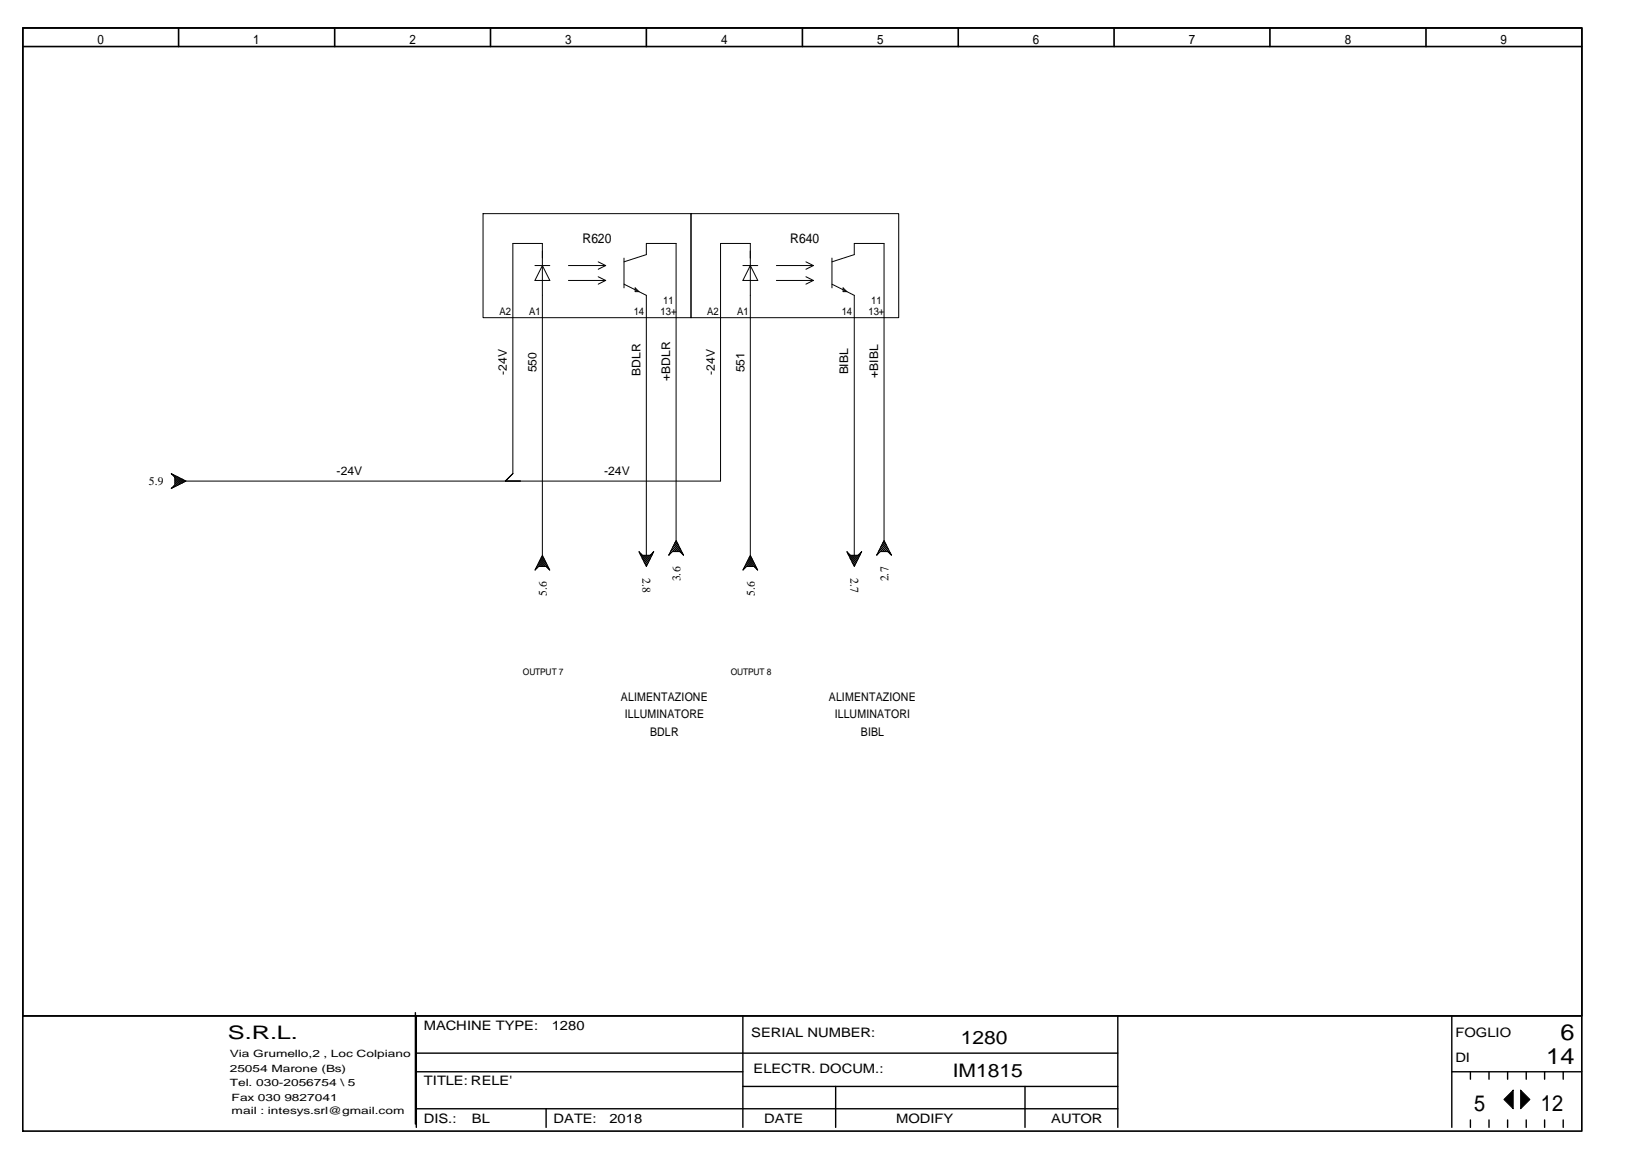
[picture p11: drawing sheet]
<svg xmlns="http://www.w3.org/2000/svg" width="297mm" height="210mm" viewBox="0 0 297 210" stroke-linecap="round" stroke-linejoin="round" font-family="sans-serif">
<g fill="none" stroke="#000" stroke-width=".25">
<path d="M4.1 184.8h283.8M75.6 184.2v20.3M75.8 184.8v20.3M75.8 191.6h127.7M75.8 194.9h59.4M135.2 184.8v20.3M135.2 197.6h68.3M152.1 197.6v7.5M186.6 197.6v7.5M203.5 184.8v20.3M264.2 194.9h23.7M264.2 184.8v20.3"/>
<path d="M267.6 194.9v1.4M271 194.9v1.4M274.4 194.9v1.4M277.8 194.9v1.4M281.1 194.9v1.4M284.5 194.9v1.4M75.8 201.7h127.7M99.4 201.7v3.4M267.6 203.7v1.4M271 203.7v1.4M274.4 203.7v1.4M277.8 203.7v1.4"/>
<path d="M281.1 203.7v1.4M284.5 203.7v1.4"/>
</g>
<path d="M273.7 200l1.7-1.7v3.4zM276.8 198.3l1.7 1.7-1.7 1.7z" fill="#000"/>
<g fill="none" stroke="#000" stroke-width=".18">
<path d="M87.9 38.9h37.9v18.9h-37.9zM125.8 38.9h37.8v18.9h-37.8zM97.4 48.3h2.7M98.7 48.3l1.4 2.7h-2.7zM103.5 48.3h6.7M103.5 51h6.7M108.9 47.6l1.3 .7M108.9 50.3l1.3 .7M110.2 48.3l-1.3 .7M110.2 51l-1.3 .7M113.6 47.6l4-1.3v-2h5.5v54M113.6 51.7l4 2v47.3"/>
<path d="M113.6 46.9v5.5M115.6 52.4l.7 .6h-.7zM135.2 48.3h2.7M136.6 48.3l1.3 2.7h-2.7zM141.3 48.3h6.7M141.3 51h6.7M146.7 47.6l1.3 .7M146.7 50.3l1.3 .7M148 48.3l-1.3 .7M148 51l-1.3 .7M151.4 47.6l4.1-1.3v-2h5.4v54M151.4 51.7l4.1 2v47.3"/>
<path d="M151.4 46.9v5.5M153.5 52.4l.6 .6h-.6zM31.2 86.1l2.7 1.4-2.7 1.4 .6-.7v-1.4zM31.3 88.7v.1M31.3 86.2v.1M31.5 86.4h.1l1.5 1.5 .5-.5M31.7 88.3l.1 .2M31.8 87.2l.5-.5 1.1 1.1M31.8 86.5l-.1 .2M31.8 87l1 1M31.8 87.4l.8 .7M31.8 88.1l.3 .3"/>
<path d="M32.1 86.6l-.3 .3M32.6 86.9l-.8 .7M32.8 87l-1 1M33.4 87.2l-1.1 1.1-.5-.5M33.6 87.6l-.5-.5-1.5 1.5h-.1M33.9 87.5h97.2v-43.2h5.5v56.7M92 87.5l1.3-1.4v-41.8h5.4v56.7M122.4 99.6l.8 .7 .6-.6M122.6 99.4l1 .9 .3-.3M122.7 99.1l1.5 1.5M122.9 98.6l.5 .5M123.1 98.3l1.3 2.7-.7-.7h-1.3l-.7 .7z"/>
<path d="M123.1 98.5l-.3 .3 1 1.1M123.3 98.7l-.9 .8M123.4 99l-1.4 1.3M123.5 99.2l-1.1 1.1-.2-.2M123.7 99.5l-.9 .8-.5-.4M160.3 99.6l.7 .7 .6-.6M160.4 99.4l1 .9 .3-.3M160.5 99.1l1.5 1.5M160.8 98.6l.5 .5M160.9 98.3l1.4 2.7-.7-.7h-1.4l-.6 .7zM160.9 98.5l-.2 .3 1 1.1M161.1 98.7l-.8 .8"/>
<path d="M161.2 99l-1.3 1.3M161.3 99.2l-1.1 1.1-.2-.2M161.5 99.5l-.9 .8-.5-.4M97.4 103.5l.1 .1M97.6 103.3l.1 .1M97.7 103l.2 .2M98.1 102.3l.7 .7 .6-.6M98.2 102l1 1 .4-.3M98.3 101.8l1.6 1.5M98.5 101.5l1 1M98.6 101.3l.5 .5M98.7 101l1.4 2.7-.7-.7h-1.4l-.6 .7z"/>
<path d="M98.8 101.2l-.3 .3M98.9 101.4l-.8 .8M99.1 101.7l-1.4 1.3M99.2 101.9l-1.1 1.1-.3-.2M99.3 102.2l-.8 .8-.5-.5M99.7 103l-.2 .2M99.8 103.2l-.1 .1M99.9 103.5h.1M116.3 100.3l.7 .7h1.3l.7-.7-1.4 2.7zM116.4 100.5h.1M116.6 100.7l-.1 .1 1.5 1.5-.5 .5M116.8 100.8l-.2 .2"/>
<path d="M117 101l-.2 .3M117.1 101l1 1M117.4 101l-.5 .5 1 1M117.5 101l.8 .8M117.8 101l-.8 .8M117.9 101l.5 .5-1 1M118.1 101l-1 1M118.3 101l.2 .3M118.5 100.8l.2 .2M118.7 100.7l.1 .1-1.5 1.5 .5 .5M118.9 100.5h.1M121.8 100.9h.1"/>
<path d="M121.9 100.6l.1 .1M122 100.4l.2 .1M124 100.2l-.2 .3M124.2 100.5l-.2 .1M124.3 100.8h-.1M135.3 103.5v.1M135.4 103.3l.1 .1M135.5 103l.2 .2M135.9 102.3l.8 .7 .6-.6M136.1 102l1 1 .3-.3M136.2 101.8l1.5 1.5M136.3 101.5l1 1"/>
<path d="M136.4 101.3l.5 .5M136.6 101l1.3 2.7-.7-.7h-1.3l-.7 .7zM136.6 101.2l-.2 .3M136.8 101.4l-.8 .8M136.9 101.7l-1.3 1.3M137 101.9l-1.1 1.1-.2-.2M137.2 102.2l-.9 .8-.5-.5M137.5 103l-.2 .2M137.7 103.2l-.2 .1M137.8 103.5h-.1M154.1 100.3l.7 .7h1.4l.6-.7-1.3 2.7zM154.3 100.5h-.1"/>
<path d="M154.4 100.7l-.1 .1 1.6 1.5-.5 .5M154.6 100.8l-.1 .2M154.9 101l-.3 .3M155 101l1 1M155.2 101l-.5 .5 1 1M155.4 101l.7 .8M155.6 101l-.7 .8M155.7 101l.5 .5-1 1M156 101l-1 1M156.1 101l.3 .3M156.3 100.8l.2 .2M156.5 100.7l.1 .1-1.5 1.5 .5 .5"/>
<path d="M156.7 100.5h.1M159.6 100.9h.1M159.8 100.6v.1M159.9 100.4l.1 .1M161.9 100.2l-.2 .3M162 100.5l-.1 .1M162.1 100.8h-.1M273.7 200l1.7-1.7v3.4zM276.8 198.3l1.7 1.7-1.7 1.7z"/>
</g>
<path d="M4.1 5.1h283.8v200.6h-283.8zM4.1 5.1h283.8v179.7h-283.8zM4.1 8.5h283.8M32.5 5.1v3.4M60.9 5.1v3.4M89.3 5.1v3.4M117.6 5.1v3.4M146 5.1v3.4M174.4 5.1v3.4M202.8 5.1v3.4M231.1 5.1v3.4M259.5 5.1v3.4" fill="none" stroke="#000" stroke-width=".3"/>
<g font-size="4.1">
<text x="284" y="189.2">6</text>
<text x="281.4" y="193.6">14</text>
<text x="268.3" y="202">5</text>
<text x="280.5" y="202">12</text>
</g>
<g font-size="3.4">
<text x="41.5" y="188.9">S.R.L.</text>
<text x="174.9" y="189.9">1280</text>
<text x="173.4" y="196">IM1815</text>
</g>
<g font-size="2.4">
<text x="17.7" y="8">0</text>
<text x="46.1" y="8">1</text>
<text x="74.5" y="8">2</text>
<text x="102.9" y="8">3</text>
<text x="131.2" y="8">4</text>
<text x="159.6" y="8">5</text>
<text x="188" y="8">6</text>
<text x="216.4" y="8">7</text>
<text x="244.8" y="8">8</text>
<text x="273.1" y="8">9</text>
<text x="106" y="44.2">R620</text>
<text x="143.8" y="44.2">R640</text>
<text x="77.1" y="187.3">MACHINE TYPE:</text>
<text x="100.4" y="187.3">1280</text>
<text x="136.7" y="188.7">SERIAL NUMBER:</text>
<text x="264.9" y="188.7">FOGLIO</text>
<text x="77.1" y="197.4">TITLE: RELE'</text>
<text x="137.2" y="195.1">ELECTR. DOCUM.:</text>
<text x="264.9" y="193.1">DI</text>
<text x="77.1" y="204.2">DIS.:</text>
<text x="85.9" y="204.2">BL</text>
<text x="100.8" y="204.2">DATE:</text>
<text x="110.9" y="204.2">2018</text>
<text x="139.1" y="204.2">DATE</text>
<text x="163.1" y="204.2">MODIFY</text>
<text x="191.3" y="204.2">AUTOR</text>
</g>
<g font-size="2.2">
<text x="92.2" y="68.2" transform="rotate(-90 92.2 68.2)">-24V</text>
<text x="97.7" y="67.7" transform="rotate(-90 97.7 67.7)">550</text>
<text x="116.6" y="68.4" transform="rotate(-90 116.6 68.4)">BDLR</text>
<text x="122" y="69.3" transform="rotate(-90 122 69.3)">+BDLR</text>
<text x="130.1" y="68.2" transform="rotate(-90 130.1 68.2)">-24V</text>
<text x="135.5" y="67.7" transform="rotate(-90 135.5 67.7)">551</text>
<text x="154.4" y="68.1" transform="rotate(-90 154.4 68.1)">BIBL</text>
<text x="159.8" y="68.7" transform="rotate(-90 159.8 68.7)">+BIBL</text>
<text x="27.1" y="88.2">5.9</text>
<text x="61.3" y="86.4">-24V</text>
<text x="109.9" y="86.4">-24V</text>
<text x="117" y="105.1" transform="rotate(90 117 105.1)">2.8</text>
<text x="123.9" y="105.7" transform="rotate(-90 123.9 105.7)">3.6</text>
<text x="154.8" y="105.1" transform="rotate(90 154.8 105.1)">2.7</text>
<text x="161.7" y="105.7" transform="rotate(-90 161.7 105.7)">2.7</text>
<text x="99.5" y="108.5" transform="rotate(-90 99.5 108.5)">5.6</text>
<text x="137.4" y="108.5" transform="rotate(-90 137.4 108.5)">5.6</text>
<text x="113" y="127.4">ALIMENTAZIONE</text>
<text x="113.7" y="130.7">ILLUMINATORE</text>
<text x="150.9" y="127.4">ALIMENTAZIONE</text>
<text x="151.9" y="130.7">ILLUMINATORI</text>
<text x="118.3" y="133.9">BDLR</text>
<text x="156.7" y="133.9">BIBL</text>
</g>
<g font-size="1.9">
<text x="90.9" y="57.4">A2</text>
<text x="96.3" y="57.4">A1</text>
<text x="115.4" y="57.4">14</text>
<text x="120.2" y="57.4">13+</text>
<text x="120.7" y="55.3">11</text>
<text x="128.7" y="57.4">A2</text>
<text x="134.2" y="57.4">A1</text>
<text x="153.2" y="57.4">14</text>
<text x="158.1" y="57.4">13+</text>
<text x="158.6" y="55.3">11</text>
</g>
<g font-size="1.8">
<text x="41.8" y="192.2">Via Grumello,2 , Loc Colpiano</text>
<text x="41.8" y="194.9">25054 Marone (Bs)</text>
<text x="41.8" y="197.6">Tel. 030-2056754 \ 5</text>
<text x="42.2" y="202.6">mail : intesys.srl@gmail.com</text>
<text x="42.2" y="200.2">Fax 030 9827041</text>
</g>
<g font-size="1.7">
<text x="95.2" y="122.8">OUTPUT 7</text>
<text x="133" y="122.8">OUTPUT 8</text>
</g>
</svg>
